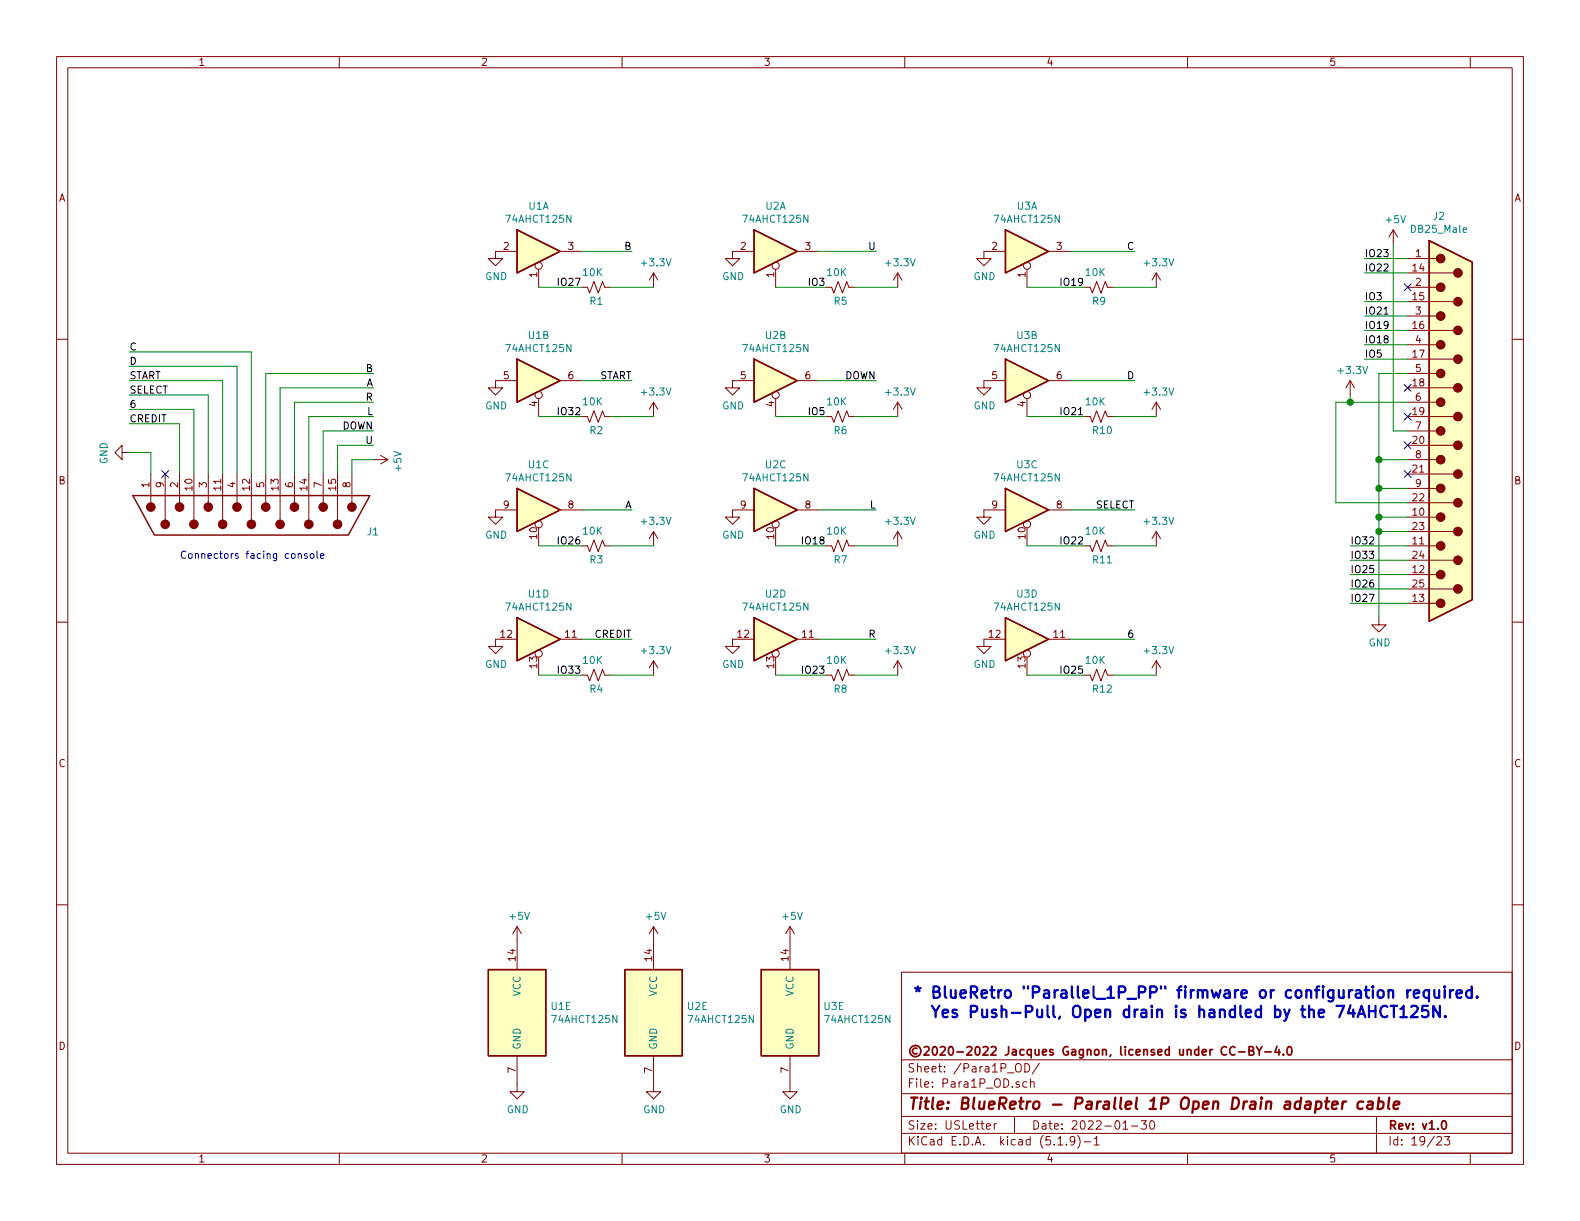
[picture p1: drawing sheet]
EESchema Schematic File Version 4
EELAYER 30 0
EELAYER END
$Descr USLetter 11000 8500
encoding utf-8
Sheet 19 23
Title "BlueRetro - Parallel 1P Open Drain adapter cable"
Date "2022-01-30"
Rev "v1.0"
Comp "©2020-2022 Jacques Gagnon, licensed under CC-BY-4.0"
Comment1 ""
Comment2 ""
Comment3 ""
Comment4 ""
$EndDescr
$Comp
L Connector:DB25_Male J?
U 1 1
P 10100 3000
AR Path="/5F127084/61F99C36" Ref="J?"  Part="1" 
AR Path="/5F9FC91E/61F99C36" Ref="J?"  Part="1" 
AR Path="/5FD29386/61F99C36" Ref="J?"  Part="1" 
AR Path="/5FD296AA/61F99C36" Ref="J?"  Part="1" 
AR Path="/61F7F68C/61F99C36" Ref="J2"  Part="1" 
F 0 "J2" H 10018 1508 50  0000 C CNN
F 1 "DB25_Male" H 10018 1599 50  0000 C CNN
F 2 "" H 10100 3000 50  0001 C CNN
F 3 " ~" H 10100 3000 50  0001 C CNN
	1    10100 3000
	1    0    0    1   
$EndComp
$Comp
L 74xx:74LS125 U?
U 3 1
P 3750 3550
AR Path="/5F127084/61F99C3C" Ref="U?"  Part="1" 
AR Path="/5F9FC91E/61F99C3C" Ref="U?"  Part="4" 
AR Path="/5FD29386/61F99C3C" Ref="U?"  Part="3" 
AR Path="/5FD296AA/61F99C3C" Ref="U?"  Part="3" 
AR Path="/61F7F68C/61F99C3C" Ref="U1"  Part="3" 
F 0 "U1" H 3750 3867 50  0000 C CNN
F 1 "74AHCT125N" H 3750 3776 50  0000 C CNN
F 2 "" H 3750 3550 50  0001 C CNN
F 3 "http://www.ti.com/general/docs/suppproductinfo.tsp?distId=10&gotoUrl=http%3A%2F%2Fwww.ti.com%2Flit%2Fgpn%2Fsn74ahct125" H 3750 3550 50  0001 C CNN
	3    3750 3550
	1    0    0    -1  
$EndComp
$Comp
L 74xx:74LS125 U?
U 1 1
P 5400 1750
AR Path="/5F127084/61F99C42" Ref="U?"  Part="2" 
AR Path="/5F9FC91E/61F99C42" Ref="U?"  Part="1" 
AR Path="/5FD29386/61F99C42" Ref="U?"  Part="1" 
AR Path="/5FD296AA/61F99C42" Ref="U?"  Part="1" 
AR Path="/61F7F68C/61F99C42" Ref="U2"  Part="1" 
F 0 "U2" H 5400 2067 50  0000 C CNN
F 1 "74AHCT125N" H 5400 1976 50  0000 C CNN
F 2 "" H 5400 1750 50  0001 C CNN
F 3 "http://www.ti.com/general/docs/suppproductinfo.tsp?distId=10&gotoUrl=http%3A%2F%2Fwww.ti.com%2Flit%2Fgpn%2Fsn74ahct125" H 5400 1750 50  0001 C CNN
	1    5400 1750
	1    0    0    -1  
$EndComp
$Comp
L 74xx:74LS125 U?
U 2 1
P 5400 2650
AR Path="/5F127084/61F99C48" Ref="U?"  Part="3" 
AR Path="/5F9FC91E/61F99C48" Ref="U?"  Part="2" 
AR Path="/5FD29386/61F99C48" Ref="U?"  Part="2" 
AR Path="/5FD296AA/61F99C48" Ref="U?"  Part="2" 
AR Path="/61F7F68C/61F99C48" Ref="U2"  Part="2" 
F 0 "U2" H 5400 2967 50  0000 C CNN
F 1 "74AHCT125N" H 5400 2876 50  0000 C CNN
F 2 "" H 5400 2650 50  0001 C CNN
F 3 "http://www.ti.com/general/docs/suppproductinfo.tsp?distId=10&gotoUrl=http%3A%2F%2Fwww.ti.com%2Flit%2Fgpn%2Fsn74ahct125" H 5400 2650 50  0001 C CNN
	2    5400 2650
	1    0    0    -1  
$EndComp
$Comp
L 74xx:74LS125 U?
U 3 1
P 5400 3550
AR Path="/5F127084/61F99C4E" Ref="U?"  Part="4" 
AR Path="/5F9FC91E/61F99C4E" Ref="U?"  Part="3" 
AR Path="/5FD29386/61F99C4E" Ref="U?"  Part="3" 
AR Path="/5FD296AA/61F99C4E" Ref="U?"  Part="3" 
AR Path="/61F7F68C/61F99C4E" Ref="U2"  Part="3" 
F 0 "U2" H 5400 3867 50  0000 C CNN
F 1 "74AHCT125N" H 5400 3776 50  0000 C CNN
F 2 "" H 5400 3550 50  0001 C CNN
F 3 "http://www.ti.com/general/docs/suppproductinfo.tsp?distId=10&gotoUrl=http%3A%2F%2Fwww.ti.com%2Flit%2Fgpn%2Fsn74ahct125" H 5400 3550 50  0001 C CNN
	3    5400 3550
	1    0    0    -1  
$EndComp
$Comp
L 74xx:74LS125 U?
U 1 1
P 7150 1750
AR Path="/5F127084/61F99C54" Ref="U?"  Part="2" 
AR Path="/5F9FC91E/61F99C54" Ref="U?"  Part="1" 
AR Path="/5FD29386/61F99C54" Ref="U?"  Part="1" 
AR Path="/5FD296AA/61F99C54" Ref="U?"  Part="1" 
AR Path="/61F7F68C/61F99C54" Ref="U3"  Part="1" 
F 0 "U3" H 7150 2067 50  0000 C CNN
F 1 "74AHCT125N" H 7150 1976 50  0000 C CNN
F 2 "" H 7150 1750 50  0001 C CNN
F 3 "http://www.ti.com/general/docs/suppproductinfo.tsp?distId=10&gotoUrl=http%3A%2F%2Fwww.ti.com%2Flit%2Fgpn%2Fsn74ahct125" H 7150 1750 50  0001 C CNN
	1    7150 1750
	1    0    0    -1  
$EndComp
$Comp
L 74xx:74LS125 U?
U 2 1
P 7150 2650
AR Path="/5F127084/61F99C5A" Ref="U?"  Part="3" 
AR Path="/5F9FC91E/61F99C5A" Ref="U?"  Part="2" 
AR Path="/5FD29386/61F99C5A" Ref="U?"  Part="2" 
AR Path="/5FD296AA/61F99C5A" Ref="U?"  Part="2" 
AR Path="/61F7F68C/61F99C5A" Ref="U3"  Part="2" 
F 0 "U3" H 7150 2967 50  0000 C CNN
F 1 "74AHCT125N" H 7150 2876 50  0000 C CNN
F 2 "" H 7150 2650 50  0001 C CNN
F 3 "http://www.ti.com/general/docs/suppproductinfo.tsp?distId=10&gotoUrl=http%3A%2F%2Fwww.ti.com%2Flit%2Fgpn%2Fsn74ahct125" H 7150 2650 50  0001 C CNN
	2    7150 2650
	1    0    0    -1  
$EndComp
$Comp
L 74xx:74LS125 U?
U 3 1
P 7150 3550
AR Path="/5F127084/61F99C60" Ref="U?"  Part="4" 
AR Path="/5F9FC91E/61F99C60" Ref="U?"  Part="3" 
AR Path="/5FD29386/61F99C60" Ref="U?"  Part="3" 
AR Path="/5FD296AA/61F99C60" Ref="U?"  Part="3" 
AR Path="/61F7F68C/61F99C60" Ref="U3"  Part="3" 
F 0 "U3" H 7150 3867 50  0000 C CNN
F 1 "74AHCT125N" H 7150 3776 50  0000 C CNN
F 2 "" H 7150 3550 50  0001 C CNN
F 3 "http://www.ti.com/general/docs/suppproductinfo.tsp?distId=10&gotoUrl=http%3A%2F%2Fwww.ti.com%2Flit%2Fgpn%2Fsn74ahct125" H 7150 3550 50  0001 C CNN
	3    7150 3550
	1    0    0    -1  
$EndComp
$Comp
L 74xx:74LS125 U?
U 4 1
P 5400 4450
AR Path="/5F127084/61F99C66" Ref="U?"  Part="1" 
AR Path="/5F9FC91E/61F99C66" Ref="U?"  Part="4" 
AR Path="/5FD29386/61F99C66" Ref="U?"  Part="4" 
AR Path="/5FD296AA/61F99C66" Ref="U?"  Part="4" 
AR Path="/61F7F68C/61F99C66" Ref="U2"  Part="4" 
F 0 "U2" H 5400 4767 50  0000 C CNN
F 1 "74AHCT125N" H 5400 4676 50  0000 C CNN
F 2 "" H 5400 4450 50  0001 C CNN
F 3 "http://www.ti.com/general/docs/suppproductinfo.tsp?distId=10&gotoUrl=http%3A%2F%2Fwww.ti.com%2Flit%2Fgpn%2Fsn74ahct125" H 5400 4450 50  0001 C CNN
	4    5400 4450
	1    0    0    -1  
$EndComp
$Comp
L 74xx:74LS125 U?
U 4 1
P 7150 4450
AR Path="/5F127084/61F99C6C" Ref="U?"  Part="2" 
AR Path="/5F9FC91E/61F99C6C" Ref="U?"  Part="4" 
AR Path="/5FD29386/61F99C6C" Ref="U?"  Part="4" 
AR Path="/5FD296AA/61F99C6C" Ref="U?"  Part="4" 
AR Path="/61F7F68C/61F99C6C" Ref="U3"  Part="4" 
F 0 "U3" H 7150 4767 50  0000 C CNN
F 1 "74AHCT125N" H 7150 4676 50  0000 C CNN
F 2 "" H 7150 4450 50  0001 C CNN
F 3 "http://www.ti.com/general/docs/suppproductinfo.tsp?distId=10&gotoUrl=http%3A%2F%2Fwww.ti.com%2Flit%2Fgpn%2Fsn74ahct125" H 7150 4450 50  0001 C CNN
	4    7150 4450
	1    0    0    -1  
$EndComp
Wire Wire Line
	9500 1800 9800 1800
Wire Wire Line
	9500 2200 9800 2200
Wire Wire Line
	9500 2400 9800 2400
$Comp
L power:+5V #PWR?
U 1 1
P 9700 1700
AR Path="/5F127084/61F99C75" Ref="#PWR?"  Part="1" 
AR Path="/5F9FC91E/61F99C75" Ref="#PWR?"  Part="1" 
AR Path="/5FD29386/61F99C75" Ref="#PWR?"  Part="1" 
AR Path="/5FD296AA/61F99C75" Ref="#PWR?"  Part="1" 
AR Path="/61F7F68C/61F99C75" Ref="#PWR?"  Part="1" 
F 0 "#PWR?" H 9700 1550 50  0001 C CNN
F 1 "+5V" H 9715 1873 50  0000 C CNN
F 2 "" H 9700 1700 50  0001 C CNN
F 3 "" H 9700 1700 50  0001 C CNN
	1    9700 1700
	1    0    0    -1  
$EndComp
$Comp
L power:GND #PWR?
U 1 1
P 9600 4300
AR Path="/5F127084/61F99C7B" Ref="#PWR?"  Part="1" 
AR Path="/5F9FC91E/61F99C7B" Ref="#PWR?"  Part="1" 
AR Path="/5FD29386/61F99C7B" Ref="#PWR?"  Part="1" 
AR Path="/5FD296AA/61F99C7B" Ref="#PWR?"  Part="1" 
AR Path="/61F7F68C/61F99C7B" Ref="#PWR?"  Part="1" 
F 0 "#PWR?" H 9600 4050 50  0001 C CNN
F 1 "GND" H 9605 4127 50  0000 C CNN
F 2 "" H 9600 4300 50  0001 C CNN
F 3 "" H 9600 4300 50  0001 C CNN
	1    9600 4300
	1    0    0    -1  
$EndComp
Wire Wire Line
	9800 2600 9600 2600
Wire Wire Line
	9600 2600 9600 3200
Wire Wire Line
	9800 3400 9600 3400
Wire Wire Line
	9700 1700 9700 3000
Wire Wire Line
	9700 3000 9800 3000
$Comp
L power:+3.3V #PWR?
U 1 1
P 9400 2750
AR Path="/5F127084/61F99C86" Ref="#PWR?"  Part="1" 
AR Path="/5F9FC91E/61F99C86" Ref="#PWR?"  Part="1" 
AR Path="/5FD29386/61F99C86" Ref="#PWR?"  Part="1" 
AR Path="/5FD296AA/61F99C86" Ref="#PWR?"  Part="1" 
AR Path="/61F7F68C/61F99C86" Ref="#PWR?"  Part="1" 
F 0 "#PWR?" H 9400 2600 50  0001 C CNN
F 1 "+3.3V" H 9415 2923 50  0000 C CNN
F 2 "" H 9400 2750 50  0001 C CNN
F 3 "" H 9400 2750 50  0001 C CNN
	1    9400 2750
	1    0    0    -1  
$EndComp
$Comp
L power:GND #PWR?
U 1 1
P 5100 2650
AR Path="/5F127084/61F99C8C" Ref="#PWR?"  Part="1" 
AR Path="/5F9FC91E/61F99C8C" Ref="#PWR?"  Part="1" 
AR Path="/5FD29386/61F99C8C" Ref="#PWR?"  Part="1" 
AR Path="/5FD296AA/61F99C8C" Ref="#PWR?"  Part="1" 
AR Path="/61F7F68C/61F99C8C" Ref="#PWR?"  Part="1" 
F 0 "#PWR?" H 5100 2400 50  0001 C CNN
F 1 "GND" H 5105 2477 50  0000 C CNN
F 2 "" H 5100 2650 50  0001 C CNN
F 3 "" H 5100 2650 50  0001 C CNN
	1    5100 2650
	1    0    0    -1  
$EndComp
$Comp
L power:GND #PWR?
U 1 1
P 5100 3550
AR Path="/5F127084/61F99C92" Ref="#PWR?"  Part="1" 
AR Path="/5F9FC91E/61F99C92" Ref="#PWR?"  Part="1" 
AR Path="/5FD29386/61F99C92" Ref="#PWR?"  Part="1" 
AR Path="/5FD296AA/61F99C92" Ref="#PWR?"  Part="1" 
AR Path="/61F7F68C/61F99C92" Ref="#PWR?"  Part="1" 
F 0 "#PWR?" H 5100 3300 50  0001 C CNN
F 1 "GND" H 5105 3377 50  0000 C CNN
F 2 "" H 5100 3550 50  0001 C CNN
F 3 "" H 5100 3550 50  0001 C CNN
	1    5100 3550
	1    0    0    -1  
$EndComp
$Comp
L power:GND #PWR?
U 1 1
P 3450 4450
AR Path="/5F127084/61F99C98" Ref="#PWR?"  Part="1" 
AR Path="/5F9FC91E/61F99C98" Ref="#PWR?"  Part="1" 
AR Path="/5FD29386/61F99C98" Ref="#PWR?"  Part="1" 
AR Path="/5FD296AA/61F99C98" Ref="#PWR?"  Part="1" 
AR Path="/61F7F68C/61F99C98" Ref="#PWR?"  Part="1" 
F 0 "#PWR?" H 3450 4200 50  0001 C CNN
F 1 "GND" H 3455 4277 50  0000 C CNN
F 2 "" H 3450 4450 50  0001 C CNN
F 3 "" H 3450 4450 50  0001 C CNN
	1    3450 4450
	1    0    0    -1  
$EndComp
$Comp
L power:GND #PWR?
U 1 1
P 5100 4450
AR Path="/5F127084/61F99C9E" Ref="#PWR?"  Part="1" 
AR Path="/5F9FC91E/61F99C9E" Ref="#PWR?"  Part="1" 
AR Path="/5FD29386/61F99C9E" Ref="#PWR?"  Part="1" 
AR Path="/5FD296AA/61F99C9E" Ref="#PWR?"  Part="1" 
AR Path="/61F7F68C/61F99C9E" Ref="#PWR?"  Part="1" 
F 0 "#PWR?" H 5100 4200 50  0001 C CNN
F 1 "GND" H 5105 4277 50  0000 C CNN
F 2 "" H 5100 4450 50  0001 C CNN
F 3 "" H 5100 4450 50  0001 C CNN
	1    5100 4450
	1    0    0    -1  
$EndComp
$Comp
L power:GND #PWR?
U 1 1
P 6850 3550
AR Path="/5F127084/61F99CA4" Ref="#PWR?"  Part="1" 
AR Path="/5F9FC91E/61F99CA4" Ref="#PWR?"  Part="1" 
AR Path="/5FD29386/61F99CA4" Ref="#PWR?"  Part="1" 
AR Path="/5FD296AA/61F99CA4" Ref="#PWR?"  Part="1" 
AR Path="/61F7F68C/61F99CA4" Ref="#PWR?"  Part="1" 
F 0 "#PWR?" H 6850 3300 50  0001 C CNN
F 1 "GND" H 6855 3377 50  0000 C CNN
F 2 "" H 6850 3550 50  0001 C CNN
F 3 "" H 6850 3550 50  0001 C CNN
	1    6850 3550
	1    0    0    -1  
$EndComp
$Comp
L power:GND #PWR?
U 1 1
P 6850 1750
AR Path="/5F127084/61F99CAA" Ref="#PWR?"  Part="1" 
AR Path="/5F9FC91E/61F99CAA" Ref="#PWR?"  Part="1" 
AR Path="/5FD29386/61F99CAA" Ref="#PWR?"  Part="1" 
AR Path="/5FD296AA/61F99CAA" Ref="#PWR?"  Part="1" 
AR Path="/61F7F68C/61F99CAA" Ref="#PWR?"  Part="1" 
F 0 "#PWR?" H 6850 1500 50  0001 C CNN
F 1 "GND" H 6855 1577 50  0000 C CNN
F 2 "" H 6850 1750 50  0001 C CNN
F 3 "" H 6850 1750 50  0001 C CNN
	1    6850 1750
	1    0    0    -1  
$EndComp
$Comp
L power:GND #PWR?
U 1 1
P 6850 4450
AR Path="/5F127084/61F99CB0" Ref="#PWR?"  Part="1" 
AR Path="/5F9FC91E/61F99CB0" Ref="#PWR?"  Part="1" 
AR Path="/5FD29386/61F99CB0" Ref="#PWR?"  Part="1" 
AR Path="/5FD296AA/61F99CB0" Ref="#PWR?"  Part="1" 
AR Path="/61F7F68C/61F99CB0" Ref="#PWR?"  Part="1" 
F 0 "#PWR?" H 6850 4200 50  0001 C CNN
F 1 "GND" H 6855 4277 50  0000 C CNN
F 2 "" H 6850 4450 50  0001 C CNN
F 3 "" H 6850 4450 50  0001 C CNN
	1    6850 4450
	1    0    0    -1  
$EndComp
$Comp
L power:GND #PWR?
U 1 1
P 5100 1750
AR Path="/5F127084/61F99CB6" Ref="#PWR?"  Part="1" 
AR Path="/5F9FC91E/61F99CB6" Ref="#PWR?"  Part="1" 
AR Path="/5FD29386/61F99CB6" Ref="#PWR?"  Part="1" 
AR Path="/5FD296AA/61F99CB6" Ref="#PWR?"  Part="1" 
AR Path="/61F7F68C/61F99CB6" Ref="#PWR?"  Part="1" 
F 0 "#PWR?" H 5100 1500 50  0001 C CNN
F 1 "GND" H 5105 1577 50  0000 C CNN
F 2 "" H 5100 1750 50  0001 C CNN
F 3 "" H 5100 1750 50  0001 C CNN
	1    5100 1750
	1    0    0    -1  
$EndComp
$Comp
L power:GND #PWR?
U 1 1
P 6850 2650
AR Path="/5F127084/61F99CBC" Ref="#PWR?"  Part="1" 
AR Path="/5F9FC91E/61F99CBC" Ref="#PWR?"  Part="1" 
AR Path="/5FD29386/61F99CBC" Ref="#PWR?"  Part="1" 
AR Path="/5FD296AA/61F99CBC" Ref="#PWR?"  Part="1" 
AR Path="/61F7F68C/61F99CBC" Ref="#PWR?"  Part="1" 
F 0 "#PWR?" H 6850 2400 50  0001 C CNN
F 1 "GND" H 6855 2477 50  0000 C CNN
F 2 "" H 6850 2650 50  0001 C CNN
F 3 "" H 6850 2650 50  0001 C CNN
	1    6850 2650
	1    0    0    -1  
$EndComp
Wire Wire Line
	5700 4450 6100 4450
Wire Wire Line
	5700 3550 6100 3550
Wire Wire Line
	5700 2650 6100 2650
Wire Wire Line
	5700 1750 6100 1750
Wire Wire Line
	7450 4450 7900 4450
Wire Wire Line
	7450 3550 7900 3550
Wire Wire Line
	7450 2650 7900 2650
Wire Wire Line
	7450 1750 7900 1750
Text Label 4400 3550 2    50   ~ 0
A
Text Label 6100 1750 2    50   ~ 0
U
Text Label 6100 2650 2    50   ~ 0
DOWN
Text Label 6100 3550 2    50   ~ 0
L
Text Label 6100 4450 2    50   ~ 0
R
Text Label 7900 1750 2    50   ~ 0
C
Text Label 7900 2650 2    50   ~ 0
D
Text Label 7900 3550 2    50   ~ 0
SELECT
Text Label 7900 4450 2    50   ~ 0
6
$Comp
L power:GND #PWR?
U 1 1
P 900 3150
AR Path="/5F127084/61F99CE4" Ref="#PWR?"  Part="1" 
AR Path="/5F9FC91E/61F99CE4" Ref="#PWR?"  Part="1" 
AR Path="/5FD29386/61F99CE4" Ref="#PWR?"  Part="1" 
AR Path="/5FD296AA/61F99CE4" Ref="#PWR?"  Part="1" 
AR Path="/61F7F68C/61F99CE4" Ref="#PWR?"  Part="1" 
F 0 "#PWR?" H 900 2900 50  0001 C CNN
F 1 "GND" H 905 2977 50  0000 C CNN
F 2 "" H 900 3150 50  0001 C CNN
F 3 "" H 900 3150 50  0001 C CNN
	1    900  3150
	0    1    1    0   
$EndComp
$Comp
L power:+5V #PWR?
U 1 1
P 2600 3200
AR Path="/5F127084/61F99CEA" Ref="#PWR?"  Part="1" 
AR Path="/5F9FC91E/61F99CEA" Ref="#PWR?"  Part="1" 
AR Path="/5FD29386/61F99CEA" Ref="#PWR?"  Part="1" 
AR Path="/5FD296AA/61F99CEA" Ref="#PWR?"  Part="1" 
AR Path="/61F7F68C/61F99CEA" Ref="#PWR?"  Part="1" 
F 0 "#PWR?" H 2600 3050 50  0001 C CNN
F 1 "+5V" H 2615 3373 50  0000 C CNN
F 2 "" H 2600 3200 50  0001 C CNN
F 3 "" H 2600 3200 50  0001 C CNN
	1    2600 3200
	0    1    1    0   
$EndComp
Wire Wire Line
	1050 3300 1050 3150
Wire Wire Line
	1050 3150 900  3150
Wire Wire Line
	2450 3300 2450 3200
Wire Wire Line
	2450 3200 2600 3200
Wire Wire Line
	2350 3300 2350 3100
Text Label 9500 2300 0    50   ~ 0
IO19
Text Label 9500 2200 0    50   ~ 0
IO21
Text Label 9500 1900 0    50   ~ 0
IO22
Text Label 9400 4000 0    50   ~ 0
IO25
Wire Wire Line
	9800 1900 9500 1900
Wire Wire Line
	9800 2300 9500 2300
Wire Wire Line
	9800 2500 9500 2500
Wire Wire Line
	9400 2800 9400 2750
Wire Wire Line
	9400 2800 9800 2800
Wire Wire Line
	9800 4200 9400 4200
Wire Wire Line
	9800 3900 9400 3900
Text Label 9400 3800 0    50   ~ 0
IO32
Text Label 9500 2100 0    50   ~ 0
IO3
Text Label 9500 2500 0    50   ~ 0
IO5
Text Label 9500 1800 0    50   ~ 0
IO23
Text Label 9400 4100 0    50   ~ 0
IO26
Text Label 9400 4200 0    50   ~ 0
IO27
Text Label 9400 3900 0    50   ~ 0
IO33
Wire Wire Line
	9800 3200 9600 3200
Connection ~ 9600 3200
Wire Wire Line
	9600 3200 9600 3400
Connection ~ 9600 3400
Wire Wire Line
	9800 2100 9500 2100
Wire Wire Line
	9800 4000 9400 4000
Text Label 9500 2400 0    50   ~ 0
IO18
Wire Wire Line
	9400 4100 9800 4100
NoConn ~ 9800 2700
Wire Wire Line
	9800 3600 9600 3600
Connection ~ 9600 3600
NoConn ~ 9800 3100
$Comp
L Connector_Gaming:Atari5200_Famicom_NeoGeoAES_PCGamePort_DA15 J?
U 1 1
P 1750 3600
AR Path="/5F9FC91E/61F99D13" Ref="J?"  Part="1" 
AR Path="/5FD29386/61F99D13" Ref="J?"  Part="1" 
AR Path="/5FD296AA/61F99D13" Ref="J?"  Part="1" 
AR Path="/61F99D13" Ref="J?"  Part="1" 
AR Path="/61F7F68C/61F99D13" Ref="J1"  Part="1" 
F 0 "J1" V 1850 4400 50  0000 L CNN
F 1 "Atari_SEGA_DE9" V 1713 4155 50  0001 L CNN
F 2 "" H 1750 3600 50  0001 C CNN
F 3 " ~" H 1750 3600 50  0001 C CNN
	1    1750 3600
	0    1    1    0   
$EndComp
Wire Wire Line
	1250 2950 900  2950
Wire Wire Line
	1250 2950 1250 3300
Wire Wire Line
	1450 2750 900  2750
Wire Wire Line
	1450 2750 1450 3300
Wire Wire Line
	2350 3100 2600 3100
Wire Wire Line
	2250 3000 2600 3000
Wire Wire Line
	2250 3000 2250 3300
Wire Wire Line
	2150 2900 2600 2900
Wire Wire Line
	2150 2900 2150 3300
$Comp
L 74xx:74LS125 U?
U 1 1
P 3750 1750
AR Path="/5F127084/61F99D22" Ref="U?"  Part="2" 
AR Path="/5F9FC91E/61F99D22" Ref="U?"  Part="1" 
AR Path="/5FD29386/61F99D22" Ref="U?"  Part="1" 
AR Path="/5FD296AA/61F99D22" Ref="U?"  Part="1" 
AR Path="/61F7F68C/61F99D22" Ref="U1"  Part="1" 
F 0 "U1" H 3750 2067 50  0000 C CNN
F 1 "74AHCT125N" H 3750 1976 50  0000 C CNN
F 2 "" H 3750 1750 50  0001 C CNN
F 3 "http://www.ti.com/general/docs/suppproductinfo.tsp?distId=10&gotoUrl=http%3A%2F%2Fwww.ti.com%2Flit%2Fgpn%2Fsn74ahct125" H 3750 1750 50  0001 C CNN
	1    3750 1750
	1    0    0    -1  
$EndComp
$Comp
L 74xx:74LS125 U?
U 2 1
P 3750 2650
AR Path="/5F127084/61F99D28" Ref="U?"  Part="4" 
AR Path="/5F9FC91E/61F99D28" Ref="U?"  Part="2" 
AR Path="/5FD29386/61F99D28" Ref="U?"  Part="2" 
AR Path="/5FD296AA/61F99D28" Ref="U?"  Part="2" 
AR Path="/61F7F68C/61F99D28" Ref="U1"  Part="2" 
F 0 "U1" H 3750 2967 50  0000 C CNN
F 1 "74AHCT125N" H 3750 2876 50  0000 C CNN
F 2 "" H 3750 2650 50  0001 C CNN
F 3 "http://www.ti.com/general/docs/suppproductinfo.tsp?distId=10&gotoUrl=http%3A%2F%2Fwww.ti.com%2Flit%2Fgpn%2Fsn74ahct125" H 3750 2650 50  0001 C CNN
	2    3750 2650
	1    0    0    -1  
$EndComp
Wire Wire Line
	4050 1750 4400 1750
Wire Wire Line
	4050 2650 4400 2650
Text Label 4400 1750 2    50   ~ 0
B
Text Label 4400 2650 2    50   ~ 0
START
Wire Wire Line
	9600 3600 9600 3700
Wire Wire Line
	9600 3400 9600 3600
Wire Wire Line
	9800 3500 9300 3500
Wire Wire Line
	9300 3500 9300 2800
Wire Wire Line
	9300 2800 9400 2800
Connection ~ 9400 2800
$Comp
L 74xx:74LS125 U?
U 5 1
P 4550 7050
AR Path="/5F127084/61F99D3C" Ref="U?"  Part="5" 
AR Path="/5F9FC91E/61F99D3C" Ref="U?"  Part="5" 
AR Path="/5FD29386/61F99D3C" Ref="U?"  Part="5" 
AR Path="/5FD296AA/61F99D3C" Ref="U?"  Part="5" 
AR Path="/61F7F68C/61F99D3C" Ref="U2"  Part="5" 
F 0 "U2" H 4780 7096 50  0000 L CNN
F 1 "74AHCT125N" H 4780 7005 50  0000 L CNN
F 2 "" H 4550 7050 50  0001 C CNN
F 3 "http://www.ti.com/general/docs/suppproductinfo.tsp?distId=10&gotoUrl=http%3A%2F%2Fwww.ti.com%2Flit%2Fgpn%2Fsn74ahct125" H 4550 7050 50  0001 C CNN
	5    4550 7050
	1    0    0    -1  
$EndComp
$Comp
L 74xx:74LS125 U?
U 5 1
P 5500 7050
AR Path="/5F127084/61F99D42" Ref="U?"  Part="5" 
AR Path="/5F9FC91E/61F99D42" Ref="U?"  Part="5" 
AR Path="/5FD29386/61F99D42" Ref="U?"  Part="5" 
AR Path="/5FD296AA/61F99D42" Ref="U?"  Part="5" 
AR Path="/61F7F68C/61F99D42" Ref="U3"  Part="5" 
F 0 "U3" H 5730 7096 50  0000 L CNN
F 1 "74AHCT125N" H 5730 7005 50  0000 L CNN
F 2 "" H 5500 7050 50  0001 C CNN
F 3 "http://www.ti.com/general/docs/suppproductinfo.tsp?distId=10&gotoUrl=http%3A%2F%2Fwww.ti.com%2Flit%2Fgpn%2Fsn74ahct125" H 5500 7050 50  0001 C CNN
	5    5500 7050
	1    0    0    -1  
$EndComp
$Comp
L 74xx:74LS125 U?
U 5 1
P 3600 7050
AR Path="/5F127084/61F99D48" Ref="U?"  Part="5" 
AR Path="/5F9FC91E/61F99D48" Ref="U?"  Part="5" 
AR Path="/5FD29386/61F99D48" Ref="U?"  Part="5" 
AR Path="/5FD296AA/61F99D48" Ref="U?"  Part="5" 
AR Path="/61F7F68C/61F99D48" Ref="U1"  Part="5" 
F 0 "U1" H 3830 7096 50  0000 L CNN
F 1 "74AHCT125N" H 3830 7005 50  0000 L CNN
F 2 "" H 3600 7050 50  0001 C CNN
F 3 "http://www.ti.com/general/docs/suppproductinfo.tsp?distId=10&gotoUrl=http%3A%2F%2Fwww.ti.com%2Flit%2Fgpn%2Fsn74ahct125" H 3600 7050 50  0001 C CNN
	5    3600 7050
	1    0    0    -1  
$EndComp
$Comp
L power:GND #PWR?
U 1 1
P 5500 7550
AR Path="/5F127084/61F99D4E" Ref="#PWR?"  Part="1" 
AR Path="/5F9FC91E/61F99D4E" Ref="#PWR?"  Part="1" 
AR Path="/5FD29386/61F99D4E" Ref="#PWR?"  Part="1" 
AR Path="/5FD296AA/61F99D4E" Ref="#PWR?"  Part="1" 
AR Path="/61F7F68C/61F99D4E" Ref="#PWR?"  Part="1" 
F 0 "#PWR?" H 5500 7300 50  0001 C CNN
F 1 "GND" H 5505 7377 50  0000 C CNN
F 2 "" H 5500 7550 50  0001 C CNN
F 3 "" H 5500 7550 50  0001 C CNN
	1    5500 7550
	1    0    0    -1  
$EndComp
$Comp
L power:GND #PWR?
U 1 1
P 4550 7550
AR Path="/5F127084/61F99D54" Ref="#PWR?"  Part="1" 
AR Path="/5F9FC91E/61F99D54" Ref="#PWR?"  Part="1" 
AR Path="/5FD29386/61F99D54" Ref="#PWR?"  Part="1" 
AR Path="/5FD296AA/61F99D54" Ref="#PWR?"  Part="1" 
AR Path="/61F7F68C/61F99D54" Ref="#PWR?"  Part="1" 
F 0 "#PWR?" H 4550 7300 50  0001 C CNN
F 1 "GND" H 4555 7377 50  0000 C CNN
F 2 "" H 4550 7550 50  0001 C CNN
F 3 "" H 4550 7550 50  0001 C CNN
	1    4550 7550
	1    0    0    -1  
$EndComp
$Comp
L power:GND #PWR?
U 1 1
P 3600 7550
AR Path="/5F127084/61F99D5A" Ref="#PWR?"  Part="1" 
AR Path="/5F9FC91E/61F99D5A" Ref="#PWR?"  Part="1" 
AR Path="/5FD29386/61F99D5A" Ref="#PWR?"  Part="1" 
AR Path="/5FD296AA/61F99D5A" Ref="#PWR?"  Part="1" 
AR Path="/61F7F68C/61F99D5A" Ref="#PWR?"  Part="1" 
F 0 "#PWR?" H 3600 7300 50  0001 C CNN
F 1 "GND" H 3605 7377 50  0000 C CNN
F 2 "" H 3600 7550 50  0001 C CNN
F 3 "" H 3600 7550 50  0001 C CNN
	1    3600 7550
	1    0    0    -1  
$EndComp
$Comp
L power:+5V #PWR?
U 1 1
P 4550 6550
AR Path="/5F127084/61F99D60" Ref="#PWR?"  Part="1" 
AR Path="/5F9FC91E/61F99D60" Ref="#PWR?"  Part="1" 
AR Path="/5FD29386/61F99D60" Ref="#PWR?"  Part="1" 
AR Path="/5FD296AA/61F99D60" Ref="#PWR?"  Part="1" 
AR Path="/61F7F68C/61F99D60" Ref="#PWR?"  Part="1" 
F 0 "#PWR?" H 4550 6400 50  0001 C CNN
F 1 "+5V" H 4565 6723 50  0000 C CNN
F 2 "" H 4550 6550 50  0001 C CNN
F 3 "" H 4550 6550 50  0001 C CNN
	1    4550 6550
	1    0    0    -1  
$EndComp
$Comp
L power:+5V #PWR?
U 1 1
P 3600 6550
AR Path="/5F127084/61F99D66" Ref="#PWR?"  Part="1" 
AR Path="/5F9FC91E/61F99D66" Ref="#PWR?"  Part="1" 
AR Path="/5FD29386/61F99D66" Ref="#PWR?"  Part="1" 
AR Path="/5FD296AA/61F99D66" Ref="#PWR?"  Part="1" 
AR Path="/61F7F68C/61F99D66" Ref="#PWR?"  Part="1" 
F 0 "#PWR?" H 3600 6400 50  0001 C CNN
F 1 "+5V" H 3615 6723 50  0000 C CNN
F 2 "" H 3600 6550 50  0001 C CNN
F 3 "" H 3600 6550 50  0001 C CNN
	1    3600 6550
	1    0    0    -1  
$EndComp
$Comp
L power:+5V #PWR?
U 1 1
P 5500 6550
AR Path="/5F127084/61F99D6C" Ref="#PWR?"  Part="1" 
AR Path="/5F9FC91E/61F99D6C" Ref="#PWR?"  Part="1" 
AR Path="/5FD29386/61F99D6C" Ref="#PWR?"  Part="1" 
AR Path="/5FD296AA/61F99D6C" Ref="#PWR?"  Part="1" 
AR Path="/61F7F68C/61F99D6C" Ref="#PWR?"  Part="1" 
F 0 "#PWR?" H 5500 6400 50  0001 C CNN
F 1 "+5V" H 5515 6723 50  0000 C CNN
F 2 "" H 5500 6550 50  0001 C CNN
F 3 "" H 5500 6550 50  0001 C CNN
	1    5500 6550
	1    0    0    -1  
$EndComp
Wire Wire Line
	4050 4450 4400 4450
Text Label 4400 4450 2    50   ~ 0
CREDIT
$Comp
L 74xx:74LS125 U?
U 4 1
P 3750 4450
AR Path="/5F127084/61F99D76" Ref="U?"  Part="1" 
AR Path="/5F9FC91E/61F99D76" Ref="U?"  Part="3" 
AR Path="/5FD29386/61F99D76" Ref="U?"  Part="4" 
AR Path="/5FD296AA/61F99D76" Ref="U?"  Part="4" 
AR Path="/61F7F68C/61F99D76" Ref="U1"  Part="4" 
F 0 "U1" H 3750 4767 50  0000 C CNN
F 1 "74AHCT125N" H 3750 4676 50  0000 C CNN
F 2 "" H 3750 4450 50  0001 C CNN
F 3 "http://www.ti.com/general/docs/suppproductinfo.tsp?distId=10&gotoUrl=http%3A%2F%2Fwww.ti.com%2Flit%2Fgpn%2Fsn74ahct125" H 3750 4450 50  0001 C CNN
	4    3750 4450
	1    0    0    -1  
$EndComp
$Comp
L power:GND #PWR?
U 1 1
P 3450 2650
AR Path="/5F127084/61F99D7D" Ref="#PWR?"  Part="1" 
AR Path="/5F9FC91E/61F99D7D" Ref="#PWR?"  Part="1" 
AR Path="/5FD29386/61F99D7D" Ref="#PWR?"  Part="1" 
AR Path="/5FD296AA/61F99D7D" Ref="#PWR?"  Part="1" 
AR Path="/61F7F68C/61F99D7D" Ref="#PWR?"  Part="1" 
F 0 "#PWR?" H 3450 2400 50  0001 C CNN
F 1 "GND" H 3455 2477 50  0000 C CNN
F 2 "" H 3450 2650 50  0001 C CNN
F 3 "" H 3450 2650 50  0001 C CNN
	1    3450 2650
	1    0    0    -1  
$EndComp
$Comp
L power:GND #PWR?
U 1 1
P 3450 3550
AR Path="/5F127084/61F99D83" Ref="#PWR?"  Part="1" 
AR Path="/5F9FC91E/61F99D83" Ref="#PWR?"  Part="1" 
AR Path="/5FD29386/61F99D83" Ref="#PWR?"  Part="1" 
AR Path="/5FD296AA/61F99D83" Ref="#PWR?"  Part="1" 
AR Path="/61F7F68C/61F99D83" Ref="#PWR?"  Part="1" 
F 0 "#PWR?" H 3450 3300 50  0001 C CNN
F 1 "GND" H 3455 3377 50  0000 C CNN
F 2 "" H 3450 3550 50  0001 C CNN
F 3 "" H 3450 3550 50  0001 C CNN
	1    3450 3550
	1    0    0    -1  
$EndComp
$Comp
L power:GND #PWR?
U 1 1
P 3450 1750
AR Path="/5F127084/61F99D89" Ref="#PWR?"  Part="1" 
AR Path="/5F9FC91E/61F99D89" Ref="#PWR?"  Part="1" 
AR Path="/5FD29386/61F99D89" Ref="#PWR?"  Part="1" 
AR Path="/5FD296AA/61F99D89" Ref="#PWR?"  Part="1" 
AR Path="/61F7F68C/61F99D89" Ref="#PWR?"  Part="1" 
F 0 "#PWR?" H 3450 1500 50  0001 C CNN
F 1 "GND" H 3455 1577 50  0000 C CNN
F 2 "" H 3450 1750 50  0001 C CNN
F 3 "" H 3450 1750 50  0001 C CNN
	1    3450 1750
	1    0    0    -1  
$EndComp
Wire Wire Line
	9800 3700 9600 3700
Connection ~ 9600 3700
NoConn ~ 9800 3300
NoConn ~ 9800 2000
Wire Wire Line
	4050 3550 4400 3550
Wire Wire Line
	1350 2850 900  2850
Wire Wire Line
	1350 2850 1350 3300
Wire Wire Line
	1550 3300 1550 2650
Wire Wire Line
	1550 2650 900  2650
Wire Wire Line
	1650 3300 1650 2550
Wire Wire Line
	1650 2550 900  2550
Wire Wire Line
	2050 3300 2050 2800
Wire Wire Line
	2050 2800 2600 2800
Wire Wire Line
	1950 3300 1950 2700
Wire Wire Line
	1950 2700 2600 2700
Wire Wire Line
	1750 3300 1750 2450
Wire Wire Line
	1750 2450 900  2450
Wire Wire Line
	1850 3300 1850 2600
Wire Wire Line
	1850 2600 2600 2600
Wire Wire Line
	9600 3700 9600 4300
Wire Wire Line
	9800 3800 9400 3800
NoConn ~ 9800 2900
NoConn ~ 1150 3300
Text Label 900  2950 0    50   ~ 0
CREDIT
Text Label 900  2850 0    50   ~ 0
6
Text Label 900  2750 0    50   ~ 0
SELECT
Text Label 900  2650 0    50   ~ 0
START
Text Label 900  2550 0    50   ~ 0
D
Text Label 900  2450 0    50   ~ 0
C
Text Label 2600 2600 2    50   ~ 0
B
Text Label 2600 2700 2    50   ~ 0
A
Text Label 2600 2800 2    50   ~ 0
R
Text Label 2600 2900 2    50   ~ 0
L
Text Label 2600 3000 2    50   ~ 0
DOWN
Text Label 2600 3100 2    50   ~ 0
U
Text Label 7550 4700 2    50   ~ 0
IO25
Wire Wire Line
	7150 4700 7550 4700
Text Label 7550 3800 2    50   ~ 0
IO22
Wire Wire Line
	7150 3800 7550 3800
Text Label 7550 2900 2    50   ~ 0
IO21
Wire Wire Line
	7150 2900 7550 2900
Text Label 7550 2000 2    50   ~ 0
IO19
Wire Wire Line
	7150 2000 7550 2000
Text Label 5750 4700 2    50   ~ 0
IO23
Wire Wire Line
	5400 4700 5750 4700
Text Label 5750 3800 2    50   ~ 0
IO18
Wire Wire Line
	5400 3800 5750 3800
Text Label 5750 2900 2    50   ~ 0
IO5
Wire Wire Line
	5400 2900 5750 2900
Text Label 5750 2000 2    50   ~ 0
IO3
Wire Wire Line
	5400 2000 5750 2000
Text Label 4050 4700 2    50   ~ 0
IO33
Wire Wire Line
	4050 4700 3750 4700
Wire Wire Line
	4050 3800 3750 3800
Text Label 4050 3800 2    50   ~ 0
IO26
Text Label 4050 2900 2    50   ~ 0
IO32
Wire Wire Line
	3750 2900 4050 2900
Text Label 4050 2000 2    50   ~ 0
IO27
Wire Wire Line
	3750 2000 4050 2000
Text Notes 1250 3900 0    50   ~ 0
Connectors facing console
Text Notes 6350 7100 0    79   ~ 16
* BlueRetro "Parallel_1P_PP" firmware or configuration required.\n  Yes Push-Pull, Open drain is handled by the 74AHCT125N.
$Comp
L power:+3.3V #PWR?
U 1 1
P 4550 2000
AR Path="/5F127084/6620CB8D" Ref="#PWR?"  Part="1" 
AR Path="/5F1E85DD/6620CB8D" Ref="#PWR?"  Part="1" 
AR Path="/61F7F68C/6620CB8D" Ref="#PWR?"  Part="1" 
F 0 "#PWR?" H 4550 1850 50  0001 C CNN
F 1 "+3.3V" H 4565 2173 50  0000 C CNN
F 2 "" H 4550 2000 50  0001 C CNN
F 3 "" H 4550 2000 50  0001 C CNN
	1    4550 2000
	1    0    0    -1  
$EndComp
$Comp
L Device:R_Small_US R?
U 1 1
P 4150 2000
AR Path="/5F1E85DD/6620CB93" Ref="R?"  Part="1" 
AR Path="/61F7F68C/6620CB93" Ref="R1"  Part="1" 
F 0 "R1" V 4050 1950 50  0000 L CNN
F 1 "10K" V 4250 1900 50  0000 L CNN
F 2 "" H 4150 2000 50  0001 C CNN
F 3 "~" H 4150 2000 50  0001 C CNN
	1    4150 2000
	0    1    -1   0   
$EndComp
Wire Wire Line
	4250 2000 4550 2000
$Comp
L power:+3.3V #PWR?
U 1 1
P 4550 2900
AR Path="/5F127084/6620F589" Ref="#PWR?"  Part="1" 
AR Path="/5F1E85DD/6620F589" Ref="#PWR?"  Part="1" 
AR Path="/61F7F68C/6620F589" Ref="#PWR?"  Part="1" 
F 0 "#PWR?" H 4550 2750 50  0001 C CNN
F 1 "+3.3V" H 4565 3073 50  0000 C CNN
F 2 "" H 4550 2900 50  0001 C CNN
F 3 "" H 4550 2900 50  0001 C CNN
	1    4550 2900
	1    0    0    -1  
$EndComp
$Comp
L Device:R_Small_US R?
U 1 1
P 4150 2900
AR Path="/5F1E85DD/6620F58F" Ref="R?"  Part="1" 
AR Path="/61F7F68C/6620F58F" Ref="R2"  Part="1" 
F 0 "R2" V 4050 2850 50  0000 L CNN
F 1 "10K" V 4250 2800 50  0000 L CNN
F 2 "" H 4150 2900 50  0001 C CNN
F 3 "~" H 4150 2900 50  0001 C CNN
	1    4150 2900
	0    1    -1   0   
$EndComp
Wire Wire Line
	4250 2900 4550 2900
$Comp
L power:+3.3V #PWR?
U 1 1
P 4550 3800
AR Path="/5F127084/66212431" Ref="#PWR?"  Part="1" 
AR Path="/5F1E85DD/66212431" Ref="#PWR?"  Part="1" 
AR Path="/61F7F68C/66212431" Ref="#PWR?"  Part="1" 
F 0 "#PWR?" H 4550 3650 50  0001 C CNN
F 1 "+3.3V" H 4565 3973 50  0000 C CNN
F 2 "" H 4550 3800 50  0001 C CNN
F 3 "" H 4550 3800 50  0001 C CNN
	1    4550 3800
	1    0    0    -1  
$EndComp
$Comp
L Device:R_Small_US R?
U 1 1
P 4150 3800
AR Path="/5F1E85DD/66212437" Ref="R?"  Part="1" 
AR Path="/61F7F68C/66212437" Ref="R3"  Part="1" 
F 0 "R3" V 4050 3750 50  0000 L CNN
F 1 "10K" V 4250 3700 50  0000 L CNN
F 2 "" H 4150 3800 50  0001 C CNN
F 3 "~" H 4150 3800 50  0001 C CNN
	1    4150 3800
	0    1    -1   0   
$EndComp
Wire Wire Line
	4250 3800 4550 3800
$Comp
L power:+3.3V #PWR?
U 1 1
P 4550 4700
AR Path="/5F127084/662153C7" Ref="#PWR?"  Part="1" 
AR Path="/5F1E85DD/662153C7" Ref="#PWR?"  Part="1" 
AR Path="/61F7F68C/662153C7" Ref="#PWR?"  Part="1" 
F 0 "#PWR?" H 4550 4550 50  0001 C CNN
F 1 "+3.3V" H 4565 4873 50  0000 C CNN
F 2 "" H 4550 4700 50  0001 C CNN
F 3 "" H 4550 4700 50  0001 C CNN
	1    4550 4700
	1    0    0    -1  
$EndComp
$Comp
L Device:R_Small_US R?
U 1 1
P 4150 4700
AR Path="/5F1E85DD/662153CD" Ref="R?"  Part="1" 
AR Path="/61F7F68C/662153CD" Ref="R4"  Part="1" 
F 0 "R4" V 4050 4650 50  0000 L CNN
F 1 "10K" V 4250 4600 50  0000 L CNN
F 2 "" H 4150 4700 50  0001 C CNN
F 3 "~" H 4150 4700 50  0001 C CNN
	1    4150 4700
	0    1    -1   0   
$EndComp
Wire Wire Line
	4250 4700 4550 4700
$Comp
L power:+3.3V #PWR?
U 1 1
P 6250 2000
AR Path="/5F127084/66218285" Ref="#PWR?"  Part="1" 
AR Path="/5F1E85DD/66218285" Ref="#PWR?"  Part="1" 
AR Path="/61F7F68C/66218285" Ref="#PWR?"  Part="1" 
F 0 "#PWR?" H 6250 1850 50  0001 C CNN
F 1 "+3.3V" H 6265 2173 50  0000 C CNN
F 2 "" H 6250 2000 50  0001 C CNN
F 3 "" H 6250 2000 50  0001 C CNN
	1    6250 2000
	1    0    0    -1  
$EndComp
$Comp
L Device:R_Small_US R?
U 1 1
P 5850 2000
AR Path="/5F1E85DD/6621828B" Ref="R?"  Part="1" 
AR Path="/61F7F68C/6621828B" Ref="R5"  Part="1" 
F 0 "R5" V 5750 1950 50  0000 L CNN
F 1 "10K" V 5950 1900 50  0000 L CNN
F 2 "" H 5850 2000 50  0001 C CNN
F 3 "~" H 5850 2000 50  0001 C CNN
	1    5850 2000
	0    1    -1   0   
$EndComp
Wire Wire Line
	5950 2000 6250 2000
$Comp
L power:+3.3V #PWR?
U 1 1
P 6250 2900
AR Path="/5F127084/6621B6C0" Ref="#PWR?"  Part="1" 
AR Path="/5F1E85DD/6621B6C0" Ref="#PWR?"  Part="1" 
AR Path="/61F7F68C/6621B6C0" Ref="#PWR?"  Part="1" 
F 0 "#PWR?" H 6250 2750 50  0001 C CNN
F 1 "+3.3V" H 6265 3073 50  0000 C CNN
F 2 "" H 6250 2900 50  0001 C CNN
F 3 "" H 6250 2900 50  0001 C CNN
	1    6250 2900
	1    0    0    -1  
$EndComp
$Comp
L Device:R_Small_US R?
U 1 1
P 5850 2900
AR Path="/5F1E85DD/6621B6C6" Ref="R?"  Part="1" 
AR Path="/61F7F68C/6621B6C6" Ref="R6"  Part="1" 
F 0 "R6" V 5750 2850 50  0000 L CNN
F 1 "10K" V 5950 2800 50  0000 L CNN
F 2 "" H 5850 2900 50  0001 C CNN
F 3 "~" H 5850 2900 50  0001 C CNN
	1    5850 2900
	0    1    -1   0   
$EndComp
Wire Wire Line
	5950 2900 6250 2900
$Comp
L power:+3.3V #PWR?
U 1 1
P 6250 3800
AR Path="/5F127084/6621EA46" Ref="#PWR?"  Part="1" 
AR Path="/5F1E85DD/6621EA46" Ref="#PWR?"  Part="1" 
AR Path="/61F7F68C/6621EA46" Ref="#PWR?"  Part="1" 
F 0 "#PWR?" H 6250 3650 50  0001 C CNN
F 1 "+3.3V" H 6265 3973 50  0000 C CNN
F 2 "" H 6250 3800 50  0001 C CNN
F 3 "" H 6250 3800 50  0001 C CNN
	1    6250 3800
	1    0    0    -1  
$EndComp
$Comp
L Device:R_Small_US R?
U 1 1
P 5850 3800
AR Path="/5F1E85DD/6621EA4C" Ref="R?"  Part="1" 
AR Path="/61F7F68C/6621EA4C" Ref="R7"  Part="1" 
F 0 "R7" V 5750 3750 50  0000 L CNN
F 1 "10K" V 5950 3700 50  0000 L CNN
F 2 "" H 5850 3800 50  0001 C CNN
F 3 "~" H 5850 3800 50  0001 C CNN
	1    5850 3800
	0    1    -1   0   
$EndComp
Wire Wire Line
	5950 3800 6250 3800
$Comp
L power:+3.3V #PWR?
U 1 1
P 6250 4700
AR Path="/5F127084/66222120" Ref="#PWR?"  Part="1" 
AR Path="/5F1E85DD/66222120" Ref="#PWR?"  Part="1" 
AR Path="/61F7F68C/66222120" Ref="#PWR?"  Part="1" 
F 0 "#PWR?" H 6250 4550 50  0001 C CNN
F 1 "+3.3V" H 6265 4873 50  0000 C CNN
F 2 "" H 6250 4700 50  0001 C CNN
F 3 "" H 6250 4700 50  0001 C CNN
	1    6250 4700
	1    0    0    -1  
$EndComp
$Comp
L Device:R_Small_US R?
U 1 1
P 5850 4700
AR Path="/5F1E85DD/66222126" Ref="R?"  Part="1" 
AR Path="/61F7F68C/66222126" Ref="R8"  Part="1" 
F 0 "R8" V 5750 4650 50  0000 L CNN
F 1 "10K" V 5950 4600 50  0000 L CNN
F 2 "" H 5850 4700 50  0001 C CNN
F 3 "~" H 5850 4700 50  0001 C CNN
	1    5850 4700
	0    1    -1   0   
$EndComp
Wire Wire Line
	5950 4700 6250 4700
$Comp
L power:+3.3V #PWR?
U 1 1
P 8050 2000
AR Path="/5F127084/6622566D" Ref="#PWR?"  Part="1" 
AR Path="/5F1E85DD/6622566D" Ref="#PWR?"  Part="1" 
AR Path="/61F7F68C/6622566D" Ref="#PWR?"  Part="1" 
F 0 "#PWR?" H 8050 1850 50  0001 C CNN
F 1 "+3.3V" H 8065 2173 50  0000 C CNN
F 2 "" H 8050 2000 50  0001 C CNN
F 3 "" H 8050 2000 50  0001 C CNN
	1    8050 2000
	1    0    0    -1  
$EndComp
$Comp
L Device:R_Small_US R?
U 1 1
P 7650 2000
AR Path="/5F1E85DD/66225673" Ref="R?"  Part="1" 
AR Path="/61F7F68C/66225673" Ref="R9"  Part="1" 
F 0 "R9" V 7550 1950 50  0000 L CNN
F 1 "10K" V 7750 1900 50  0000 L CNN
F 2 "" H 7650 2000 50  0001 C CNN
F 3 "~" H 7650 2000 50  0001 C CNN
	1    7650 2000
	0    1    -1   0   
$EndComp
Wire Wire Line
	7750 2000 8050 2000
$Comp
L power:+3.3V #PWR?
U 1 1
P 8050 2900
AR Path="/5F127084/66228AEE" Ref="#PWR?"  Part="1" 
AR Path="/5F1E85DD/66228AEE" Ref="#PWR?"  Part="1" 
AR Path="/61F7F68C/66228AEE" Ref="#PWR?"  Part="1" 
F 0 "#PWR?" H 8050 2750 50  0001 C CNN
F 1 "+3.3V" H 8065 3073 50  0000 C CNN
F 2 "" H 8050 2900 50  0001 C CNN
F 3 "" H 8050 2900 50  0001 C CNN
	1    8050 2900
	1    0    0    -1  
$EndComp
$Comp
L Device:R_Small_US R?
U 1 1
P 7650 2900
AR Path="/5F1E85DD/66228AF4" Ref="R?"  Part="1" 
AR Path="/61F7F68C/66228AF4" Ref="R10"  Part="1" 
F 0 "R10" V 7550 2850 50  0000 L CNN
F 1 "10K" V 7750 2800 50  0000 L CNN
F 2 "" H 7650 2900 50  0001 C CNN
F 3 "~" H 7650 2900 50  0001 C CNN
	1    7650 2900
	0    1    -1   0   
$EndComp
Wire Wire Line
	7750 2900 8050 2900
$Comp
L power:+3.3V #PWR?
U 1 1
P 8050 3800
AR Path="/5F127084/6622C4D6" Ref="#PWR?"  Part="1" 
AR Path="/5F1E85DD/6622C4D6" Ref="#PWR?"  Part="1" 
AR Path="/61F7F68C/6622C4D6" Ref="#PWR?"  Part="1" 
F 0 "#PWR?" H 8050 3650 50  0001 C CNN
F 1 "+3.3V" H 8065 3973 50  0000 C CNN
F 2 "" H 8050 3800 50  0001 C CNN
F 3 "" H 8050 3800 50  0001 C CNN
	1    8050 3800
	1    0    0    -1  
$EndComp
$Comp
L Device:R_Small_US R?
U 1 1
P 7650 3800
AR Path="/5F1E85DD/6622C4DC" Ref="R?"  Part="1" 
AR Path="/61F7F68C/6622C4DC" Ref="R11"  Part="1" 
F 0 "R11" V 7550 3750 50  0000 L CNN
F 1 "10K" V 7750 3700 50  0000 L CNN
F 2 "" H 7650 3800 50  0001 C CNN
F 3 "~" H 7650 3800 50  0001 C CNN
	1    7650 3800
	0    1    -1   0   
$EndComp
Wire Wire Line
	7750 3800 8050 3800
$Comp
L power:+3.3V #PWR?
U 1 1
P 8050 4700
AR Path="/5F127084/6622FD67" Ref="#PWR?"  Part="1" 
AR Path="/5F1E85DD/6622FD67" Ref="#PWR?"  Part="1" 
AR Path="/61F7F68C/6622FD67" Ref="#PWR?"  Part="1" 
F 0 "#PWR?" H 8050 4550 50  0001 C CNN
F 1 "+3.3V" H 8065 4873 50  0000 C CNN
F 2 "" H 8050 4700 50  0001 C CNN
F 3 "" H 8050 4700 50  0001 C CNN
	1    8050 4700
	1    0    0    -1  
$EndComp
$Comp
L Device:R_Small_US R?
U 1 1
P 7650 4700
AR Path="/5F1E85DD/6622FD6D" Ref="R?"  Part="1" 
AR Path="/61F7F68C/6622FD6D" Ref="R12"  Part="1" 
F 0 "R12" V 7550 4650 50  0000 L CNN
F 1 "10K" V 7750 4600 50  0000 L CNN
F 2 "" H 7650 4700 50  0001 C CNN
F 3 "~" H 7650 4700 50  0001 C CNN
	1    7650 4700
	0    1    -1   0   
$EndComp
Wire Wire Line
	7750 4700 8050 4700
$EndSCHEMATC
